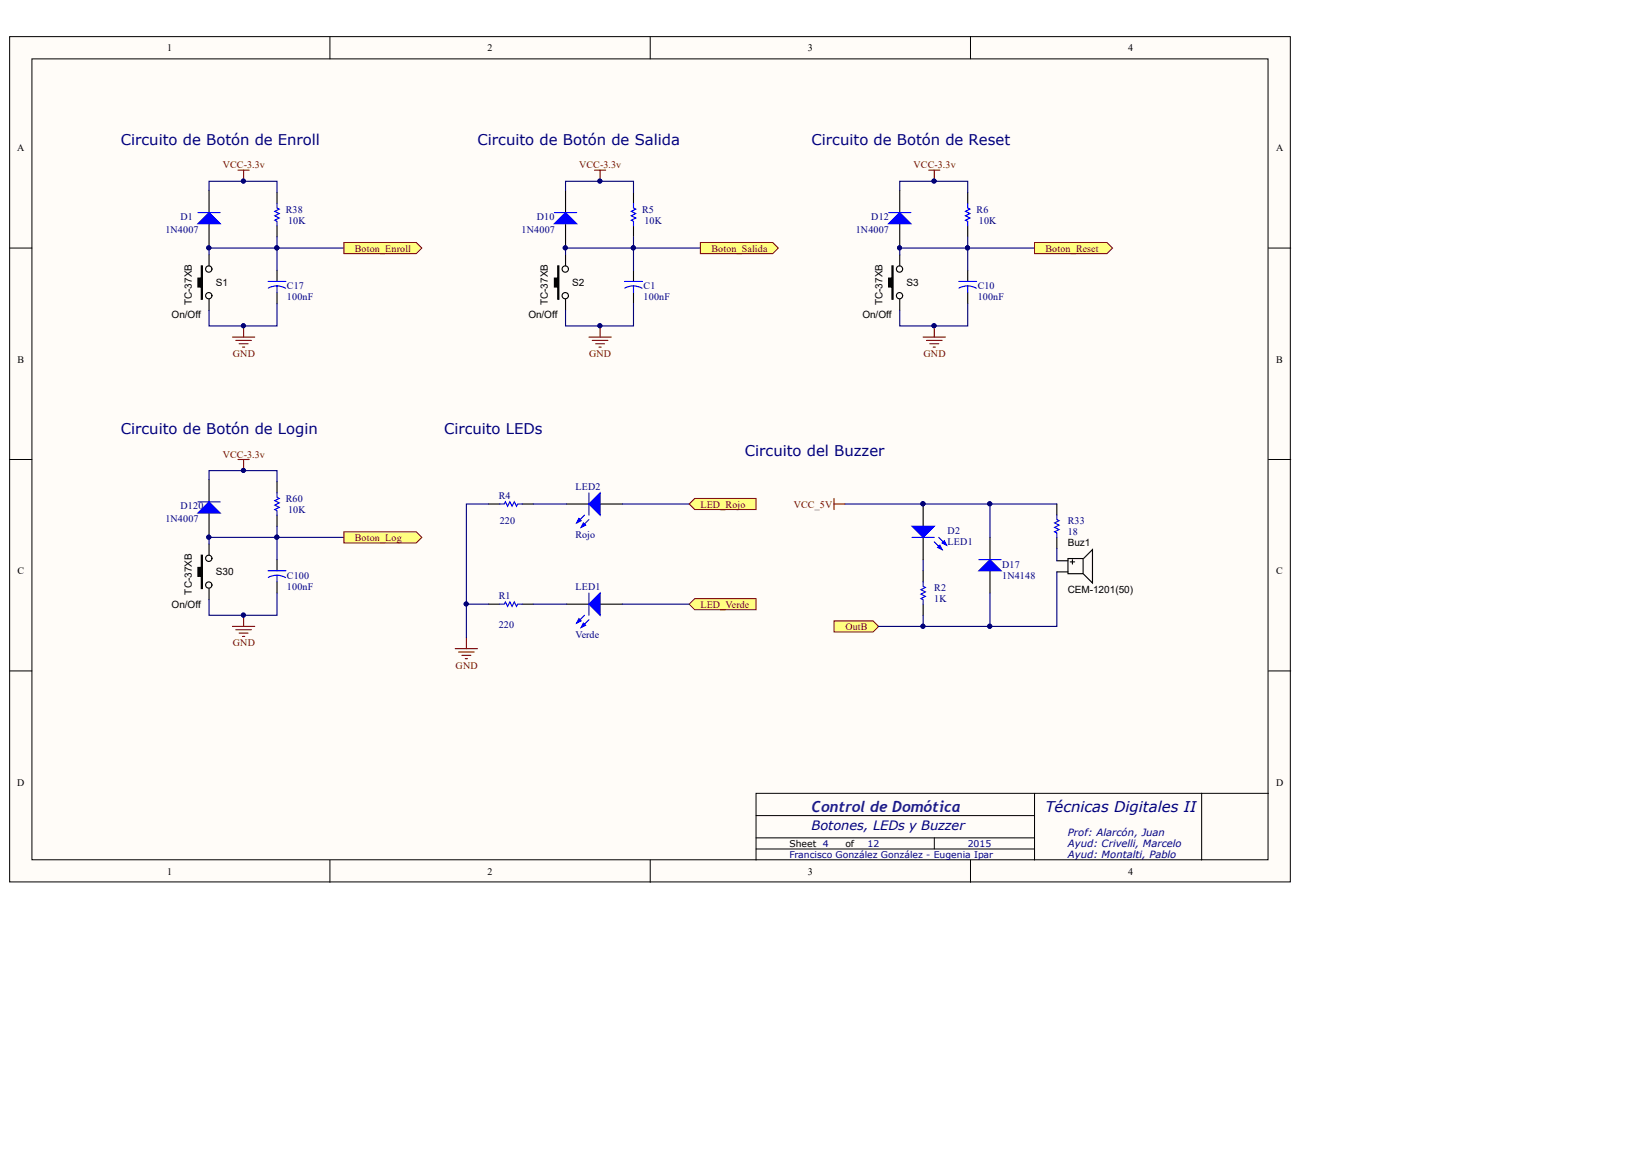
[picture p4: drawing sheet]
<svg xmlns="http://www.w3.org/2000/svg" width="371mm" height="262mm" viewBox="0 0 371 262" stroke-linecap="round" stroke-linejoin="round" font-family="sans-serif">
<g fill="#fffcf8" stroke="#000" stroke-width=".23">
<path d="M2.2 8.4h291.9v192.7h-291.9z"/>
<path d="M7.3 13.4h281.8v182.7h-281.8z"/>
</g>
<g fill="none" stroke="#000" stroke-width=".23">
<path d="M75.2 8.4v5M148.2 8.4v5M221.2 8.4v5M2.2 56.6h5.1M289.2 56.6h5M2.2 104.8h5.1M289.2 104.8h5M2.2 153h5.1M289.2 153h5M75.2 196.1v5.1M148.2 196.1v5.1M172.3 186h63.5"/>
<path d="M172.3 193.6h63.5M172.3 191.1h63.5M213 191.1v2.5M221.2 196.1v5.1M235.8 180.9v15.2M273.9 180.9h-101.6v15.2M289.2 180.9h-15.3v15.2"/>
</g>
<path d="M240.9 114.9v2.6M210.4 130.2v2.5M210.4 137.8v2.5M225.7 122.5v5.1M225.7 130.2v5M240.9 122.5v2.6" fill="none" stroke="#000" stroke-width=".25"/>
<path d="M240.9 117.5v1l.5 .2-1 .5 1 .6-1 .5 1 .5-1 .5 .5 .2v1M210.4 132.7v1l.5 .3-1 .5 1 .5-1 .5 1 .5-1 .5 .5 .3v1M223.1 127.6h5.1" fill="none" stroke="#00f" stroke-width=".25"/>
<path d="M223.1 130.2l2.6-2.6 2.5 2.6z" fill="#00f" stroke="#00f" stroke-width=".25"/>
<path d="M190.1 113.7v2.5M190.1 114.9h2.6" fill="none" stroke="#800000" stroke-width=".25"/>
<path d="M190.1 141.6h8.9l1.3 1.2-1.3 1.3h-8.9z" fill-rule="evenodd" fill="#ffff80" stroke="#800000" stroke-width=".23"/>
<g fill="none" stroke="#000080" stroke-width=".25">
<path d="M47.7 56.1v2M47.7 43.4v-2.1h15.4v2.6M47.7 56.6h30.7M63.1 54v7.6M205.1 56.1v2M205.1 43.4v-2.1h15.5v2.6M205.1 56.6h30.7M220.6 54v7.6M63.1 69.3v5h-15.4v-3.5M220.6 69.3v5h-15.5v-3.5M192.7 114.9h33M240.9 114.9h-15.2v7.6"/>
<path d="M210.4 127.6v2.6M240.9 130.4v12.4h-15.2v-7.6M240.9 125.1v2.8M200.3 142.8h10.1M210.4 140.3v2.5h15.3"/>
</g>
<g fill="none" stroke="#000" stroke-width=".25">
<path d="M47.7 43.4v5.1M47.7 51v5.1M47.7 58.1v2.5M63.1 43.9v2.5M63.1 51.5v2.5M205.1 43.4v5.1M205.1 51v5.1M205.1 58.1v2.5M220.6 43.9v2.5M220.6 51.5v2.5M47.7 68.2v2.6M63.1 61.6v2.6"/>
<path d="M63.1 66.7v2.6M205.1 68.2v2.6M220.6 61.6v2.6M220.6 66.7v2.6M210.4 114.9v5.1M210.4 122.5v5.1M240.9 130.4h2.6M240.9 127.9h2.6M243.5 127.4h3.4v3.4h-3.4zM244 128.1h1M244.5 127.6v1M247 127.4l2-2.1v7.6l-2-2"/>
<circle cx="47.6" cy="61.3" r=".72"/>
<circle cx="47.6" cy="67.4" r=".72"/>
<circle cx="205.1" cy="61.4" r=".72"/>
<circle cx="205.1" cy="67.4" r=".71"/>
</g>
<g fill="#000080" stroke="#000080" stroke-width=".23">
<circle cx="210.4" cy="114.9" r=".46"/>
<circle cx="225.6" cy="114.9" r=".46"/>
<circle cx="225.6" cy="142.8" r=".47"/>
<circle cx="210.4" cy="142.8" r=".46"/>
<circle cx="55.5" cy="74.3" r=".46"/>
<circle cx="55.5" cy="41.3" r=".46"/>
<circle cx="47.6" cy="56.5" r=".46"/>
<circle cx="63.1" cy="56.5" r=".46"/>
<circle cx="212.9" cy="74.3" r=".46"/>
<circle cx="212.9" cy="41.3" r=".46"/>
<circle cx="205.1" cy="56.5" r=".46"/>
<circle cx="220.5" cy="56.5" r=".46"/>
</g>
<g fill="#00f" stroke="#00f" stroke-width=".25">
<path d="M207.9 120h5.1l-2.6 2.5z"/>
<path d="M213.7 124.8l.6-.5 .5 1z"/>
<path d="M214.8 123.8l.5-.5 .5 1z"/>
<path d="M45.1 51l2.6-2.5 2.5 2.5z"/>
<path d="M202.6 51l2.5-2.5 2.5 2.5z"/>
</g>
<g fill="none" stroke="#00f" stroke-width=".25">
<path d="M45.1 48.5h5.1M63.1 46.4v1l.6 .3-1.1 .5 1.1 .5-1.1 .5 1.1 .5-1.1 .5 .5 .3v1M202.6 48.5h5M220.6 46.4v1l.5 .3-1 .5 1 .5-1 .5 1 .5-1 .5 .5 .3v1M61.1 64.2h4.1M63.1 65.2l1.3 .2 .7 .3M63.1 65.2l-1.2 .2-.7 .3M63.1 65.2v1.5M218.6 64.2h4M220.6 65.2l1.2 .2 .8 .3M220.6 65.2l-1.2 .2-.8 .3M220.6 65.2v1.5"/>
<path d="M207.9 122.5h5.1M213 123.6l1.8 1.7M214 122.5l1.8 1.8"/>
</g>
<g fill="none" stroke="#800000" stroke-width=".25">
<path d="M54.3 38.8h2.5M55.5 38.8v2.5M211.7 38.8h2.6M213 38.8v2.5M53 76.9h5.1M53.8 77.6h3.5M54.5 78.4h2M55.3 79.2h.5M55.5 74.3v2.6M210.4 76.9h5.1M211.2 77.6h3.6M212 78.4h2"/>
<path d="M212.7 79.2h.5M213 74.3v2.6"/>
</g>
<g fill="#000" stroke="#000" stroke-width=".25">
<path d="M45.9 60.6h.2v7.6h-.2v-2.8h-.8v-2h.8z" fill-rule="evenodd"/>
<path d="M203.3 60.6h.3v7.6h-.3v-2.8h-.7v-2h.7z" fill-rule="evenodd"/>
</g>
<g fill="#ffff80" stroke="#800000" stroke-width=".23">
<path d="M235.8 55.3h16.5l1.3 1.3-1.3 1.2h-16.5z" fill-rule="evenodd"/>
<path d="M78.4 55.3h16.5l1.3 1.3-1.3 1.2h-16.5z" fill-rule="evenodd"/>
</g>
<g fill="none" stroke="#000" stroke-width=".25">
<path d="M128.9 43.4v5.1M128.9 51v5.1M128.9 58.1v2.5M144.4 43.9v2.5M144.4 51.5v2.5M128.9 68.2v2.6M144.4 61.6v2.6M144.4 66.7v2.6"/>
<circle cx="128.9" cy="61.3" r=".72"/>
<circle cx="128.9" cy="67.4" r=".72"/>
</g>
<path d="M126.4 48.5h5.1M144.4 46.4v1l.5 .3-1 .5 1 .5-1 .5 1 .5-1 .5 .5 .3v1M142.4 64.2h4M144.4 65.2l1.2 .2 .8 .3M144.4 65.2l-1.2 .2-.8 .3M144.4 65.2v1.5" fill="none" stroke="#00f" stroke-width=".25"/>
<path d="M135.5 38.8h2.6M136.8 38.8v2.5M134.3 76.9h5M135 77.6h3.6M135.8 78.4h2M136.5 79.2h.5M136.8 74.3v2.6" fill="none" stroke="#800000" stroke-width=".25"/>
<g fill="#000080" stroke="#000080" stroke-width=".23">
<circle cx="136.7" cy="74.3" r=".46"/>
<circle cx="136.7" cy="41.3" r=".46"/>
<circle cx="128.9" cy="56.5" r=".46"/>
<circle cx="144.4" cy="56.5" r=".46"/>
</g>
<path d="M127.1 60.6h.3v7.6h-.3v-2.8h-.7v-2h.7z" fill-rule="evenodd" fill="#000" stroke="#000" stroke-width=".25"/>
<path d="M126.4 51l2.5-2.5 2.6 2.5z" fill="#00f" stroke="#00f" stroke-width=".25"/>
<path d="M128.9 56.1v2M128.9 43.4v-2.1h15.5v2.6M128.9 56.6h30.8M144.4 54v7.6M144.4 69.3v5h-15.5v-3.5" fill="none" stroke="#000080" stroke-width=".25"/>
<path d="M159.7 55.3h16.5l1.2 1.3-1.2 1.2h-16.5z" fill-rule="evenodd" fill="#ffff80" stroke="#800000" stroke-width=".23"/>
<path d="M111.4 114.9h2.5M119 114.9h2.6M129.2 114.9h5.1M136.8 114.9h5.1M111.4 137.8h2.5M119 137.8h2.6M129.2 137.8h5.1M136.8 137.8h5.1" fill="none" stroke="#000" stroke-width=".25"/>
<g fill="#00f" stroke="#00f" stroke-width=".25">
<path d="M134.3 114.9l2.5-2.5v5.1z"/>
<path d="M132 118.2l.5 .5-1 .5z"/>
<path d="M133 119.2l.5 .6-1 .5z"/>
<path d="M134.3 137.8l2.5-2.6v5.1z"/>
<path d="M132 141.1l.5 .5-1 .5z"/>
<path d="M133 142.1l.5 .5-1 .5z"/>
</g>
<path d="M113.9 114.9h1.1l.2-.5 .5 1 .5-1 .5 1 .5-1 .5 1 .3-.5h1M133.2 117.5l-1.7 1.7M134.3 112.4v5.1M134.3 118.5l-1.8 1.8M113.9 137.8h1.1l.2-.5 .5 1 .5-1 .5 1 .5-1 .5 1 .3-.5h1M134.3 135.2v5.1M133.2 140.3l-1.7 1.8M134.3 141.3l-1.8 1.8" fill="none" stroke="#00f" stroke-width=".25"/>
<path d="M121.6 114.9h7.6M121.6 137.8h7.6" fill="none" stroke="#000080" stroke-width=".25"/>
<g fill="#ffff80" stroke="#800000" stroke-width=".23">
<path d="M157.1 114.9l1.3-1.2h13.9v2.5h-13.9z" fill-rule="evenodd"/>
<path d="M157.1 137.8l1.3-1.3h13.9v2.5h-13.9z" fill-rule="evenodd"/>
</g>
<path d="M47.7 109.4v-2.1h15.4v2.6M111.4 114.9h-5.1v30.5M141.9 114.9h15.2M47.7 122.1v2M47.7 122.5h30.7M63.1 135.2v5.1h-15.4v-3.5M63.1 120v7.6M106.3 137.8h5.1M141.9 137.8h15.2" fill="none" stroke="#000080" stroke-width=".25"/>
<path d="M54.3 104.8h2.5M55.5 104.8v2.5M53 142.8h5.1M53.8 143.6h3.5M54.5 144.4h2M55.3 145.1h.5M55.5 140.3v2.5M103.8 147.9h5.1M104.5 148.7h3.6M105.3 149.4h2M106.1 150.2h.5M106.3 145.4v2.5" fill="none" stroke="#800000" stroke-width=".25"/>
<g fill="#000080" stroke="#000080" stroke-width=".23">
<circle cx="106.3" cy="137.7" r=".46"/>
<circle cx="55.5" cy="140.3" r=".46"/>
<circle cx="55.5" cy="107.3" r=".46"/>
<circle cx="47.6" cy="122.5" r=".46"/>
<circle cx="63.1" cy="122.5" r=".46"/>
</g>
<g fill="none" stroke="#000" stroke-width=".25">
<path d="M47.7 109.4v5M47.7 117v5.1M63.1 109.9v2.5M63.1 117.5v2.5M47.7 124.1v2.5M47.7 134.2v2.6M63.1 127.6v2.6M63.1 132.7v2.5"/>
<circle cx="47.6" cy="133.4" r=".72"/>
<circle cx="47.6" cy="127.3" r=".72"/>
</g>
<path d="M45.1 114.4h5.1M63.1 112.4v1l.6 .3-1.1 .5 1.1 .5-1.1 .5 1.1 .5-1.1 .5 .5 .3v1M61.1 130.2h4.1M63.1 131.2l.9 .1 1.1 .4M63.1 131.2h-.8l-1.1 .5M63.1 131.2v1.5" fill="none" stroke="#00f" stroke-width=".25"/>
<path d="M45.9 126.6h.2v7.6h-.2v-2.8h-.8v-2h.8z" fill-rule="evenodd" fill="#000" stroke="#000" stroke-width=".25"/>
<path d="M45.1 117l2.6-2.6 2.5 2.6z" fill="#00f" stroke="#00f" stroke-width=".25"/>
<path d="M78.4 121.3h16.5l1.3 1.2-1.3 1.3h-16.5z" fill-rule="evenodd" fill="#ffff80" stroke="#800000" stroke-width=".23"/>
<text font-size="3.5" fill="#33008e" x="185" y="185.2">Control de Domótica</text>
<g font-size="3.4" fill="#000080">
<text x="27.6" y="33">Circuito de Botón de Enroll</text>
<text x="108.9" y="33">Circuito de Botón de Salida</text>
<text x="185" y="33">Circuito de Botón de Reset</text>
<text x="27.6" y="99">Circuito de Botón de Login</text>
<text x="101.3" y="99">Circuito LEDs</text>
<text x="169.8" y="104.1">Circuito del Buzzer</text>
<text x="238.3" y="185.2">Técnicas Digitales II</text>
</g>
<text font-size="3" fill="#000080" x="185" y="189.2">Botones, LEDs y Buzzer</text>
<g font-size="2.3">
<text x="38.1" y="11.7">1</text>
<text x="111.1" y="11.7">2</text>
<text x="184.2" y="11.7">3</text>
<text x="257.2" y="11.7">4</text>
<text x="3.9" y="34.5">A</text>
<text x="290.9" y="34.5">A</text>
<text x="49.2" y="65.1">S1</text>
<text x="130.4" y="65.1">S2</text>
<text x="206.6" y="65.1">S3</text>
<text x="43.7" y="69.6" transform="rotate(-90 43.7 69.6)">TC-37XB</text>
<text x="124.9" y="69.6" transform="rotate(-90 124.9 69.6)">TC-37XB</text>
<text x="201.2" y="69.6" transform="rotate(-90 201.2 69.6)">TC-37XB</text>
<text x="39.1" y="72.6">On/Off</text>
<text x="120.4" y="72.6">On/Off</text>
<text x="196.6" y="72.6">On/Off</text>
<text x="4" y="82.7">B</text>
<text x="290.9" y="82.7">B</text>
<text x="243.4" y="124.6">Buz1</text>
<text x="4" y="130.9">C</text>
<text x="49.2" y="131.1">S30</text>
<text x="290.9" y="130.9">C</text>
<text x="43.7" y="135.6" transform="rotate(-90 43.7 135.6)">TC-37XB</text>
<text x="243.4" y="135.2">CEM-1201(50)</text>
<text x="39.1" y="138.5">On/Off</text>
<text x="3.9" y="179.2">D</text>
<text x="290.9" y="179.2">D</text>
<text x="38.1" y="199.4">1</text>
<text x="111.1" y="199.4">2</text>
<text x="184.2" y="199.4">3</text>
<text x="257.2" y="199.4">4</text>
</g>
<g font-size="2.3" fill="#800000">
<text x="50.8" y="38.3">VCC-3.3v</text>
<text x="132" y="38.3">VCC-3.3v</text>
<text x="208.3" y="38.3">VCC-3.3v</text>
<text x="80.9" y="57.4">Boton_Enroll</text>
<text x="162.2" y="57.4">Boton_Salida</text>
<text x="238.3" y="57.4">Boton_Reset</text>
<text x="53.1" y="81.4">GND</text>
<text x="134.3" y="81.4">GND</text>
<text x="210.5" y="81.4">GND</text>
<text x="50.8" y="104.3">VCC-3.3v</text>
<text x="159.7" y="115.7">LED_Rojo</text>
<text x="181" y="115.7">VCC_5V</text>
<text x="80.9" y="123.3">Boton_Log</text>
<text x="159.7" y="138.5">LED_Verde</text>
<text x="192.7" y="143.6">OutB</text>
<text x="53.1" y="147.4">GND</text>
<text x="103.9" y="152.5">GND</text>
</g>
<g font-size="2.3" fill="#000080">
<text x="37.7" y="53.1">1N4007</text>
<text x="41.2" y="50.1">D1</text>
<text x="65.2" y="48.6">R38</text>
<text x="65.7" y="51">10K</text>
<text x="118.9" y="53.1">1N4007</text>
<text x="122.4" y="50.1">D10</text>
<text x="146.4" y="48.6">R5</text>
<text x="146.9" y="51">10K</text>
<text x="195.1" y="53.1">1N4007</text>
<text x="198.6" y="50.1">D12</text>
<text x="222.6" y="48.6">R6</text>
<text x="223.1" y="51">10K</text>
<text x="65.4" y="66">C17</text>
<text x="146.7" y="66">C1</text>
<text x="222.9" y="66">C10</text>
<text x="65.4" y="68.5">100nF</text>
<text x="146.7" y="68.5">100nF</text>
<text x="222.9" y="68.5">100nF</text>
<text x="113.7" y="113.7">R4</text>
<text x="131.2" y="111.7">LED2</text>
<text x="37.7" y="119.1">1N4007</text>
<text x="41.2" y="116.1">D120</text>
<text x="65.2" y="114.5">R60</text>
<text x="65.7" y="117">10K</text>
<text x="113.9" y="119.5">220</text>
<text x="243.4" y="119.5">R33</text>
<text x="131.2" y="122.6">Rojo</text>
<text x="216" y="121.8">D2</text>
<text x="216" y="124.3">LED1</text>
<text x="243.4" y="122.1">18</text>
<text x="65.4" y="131.9">C100</text>
<text x="228.5" y="129.4">D17</text>
<text x="228.5" y="131.9">1N4148</text>
<text x="65.4" y="134.5">100nF</text>
<text x="113.7" y="136.5">R1</text>
<text x="131.2" y="134.5">LED1</text>
<text x="213" y="137.3">1K</text>
<text x="213" y="134.7">R2</text>
<text x="113.7" y="143.1">220</text>
<text x="131.2" y="145.4">Verde</text>
<text x="243.4" y="190.6">Prof: Alarcón, Juan</text>
<text x="243.4" y="193.1">Ayud: Crivelli, Marcelo</text>
<text x="243.4" y="195.6">Ayud: Montalti, Pablo</text>
</g>
<g font-size="2.1">
<text x="179.9" y="193.2">Sheet 4</text>
<text x="192.7" y="193.2">of</text>
</g>
<g font-size="2.1" fill="#000080">
<text x="179.9" y="195.7">Francisco González González - Eugenia Ipar</text>
<text x="197.8" y="193.2">12</text>
<text x="220.6" y="193.2">2015</text>
</g>
</svg>
